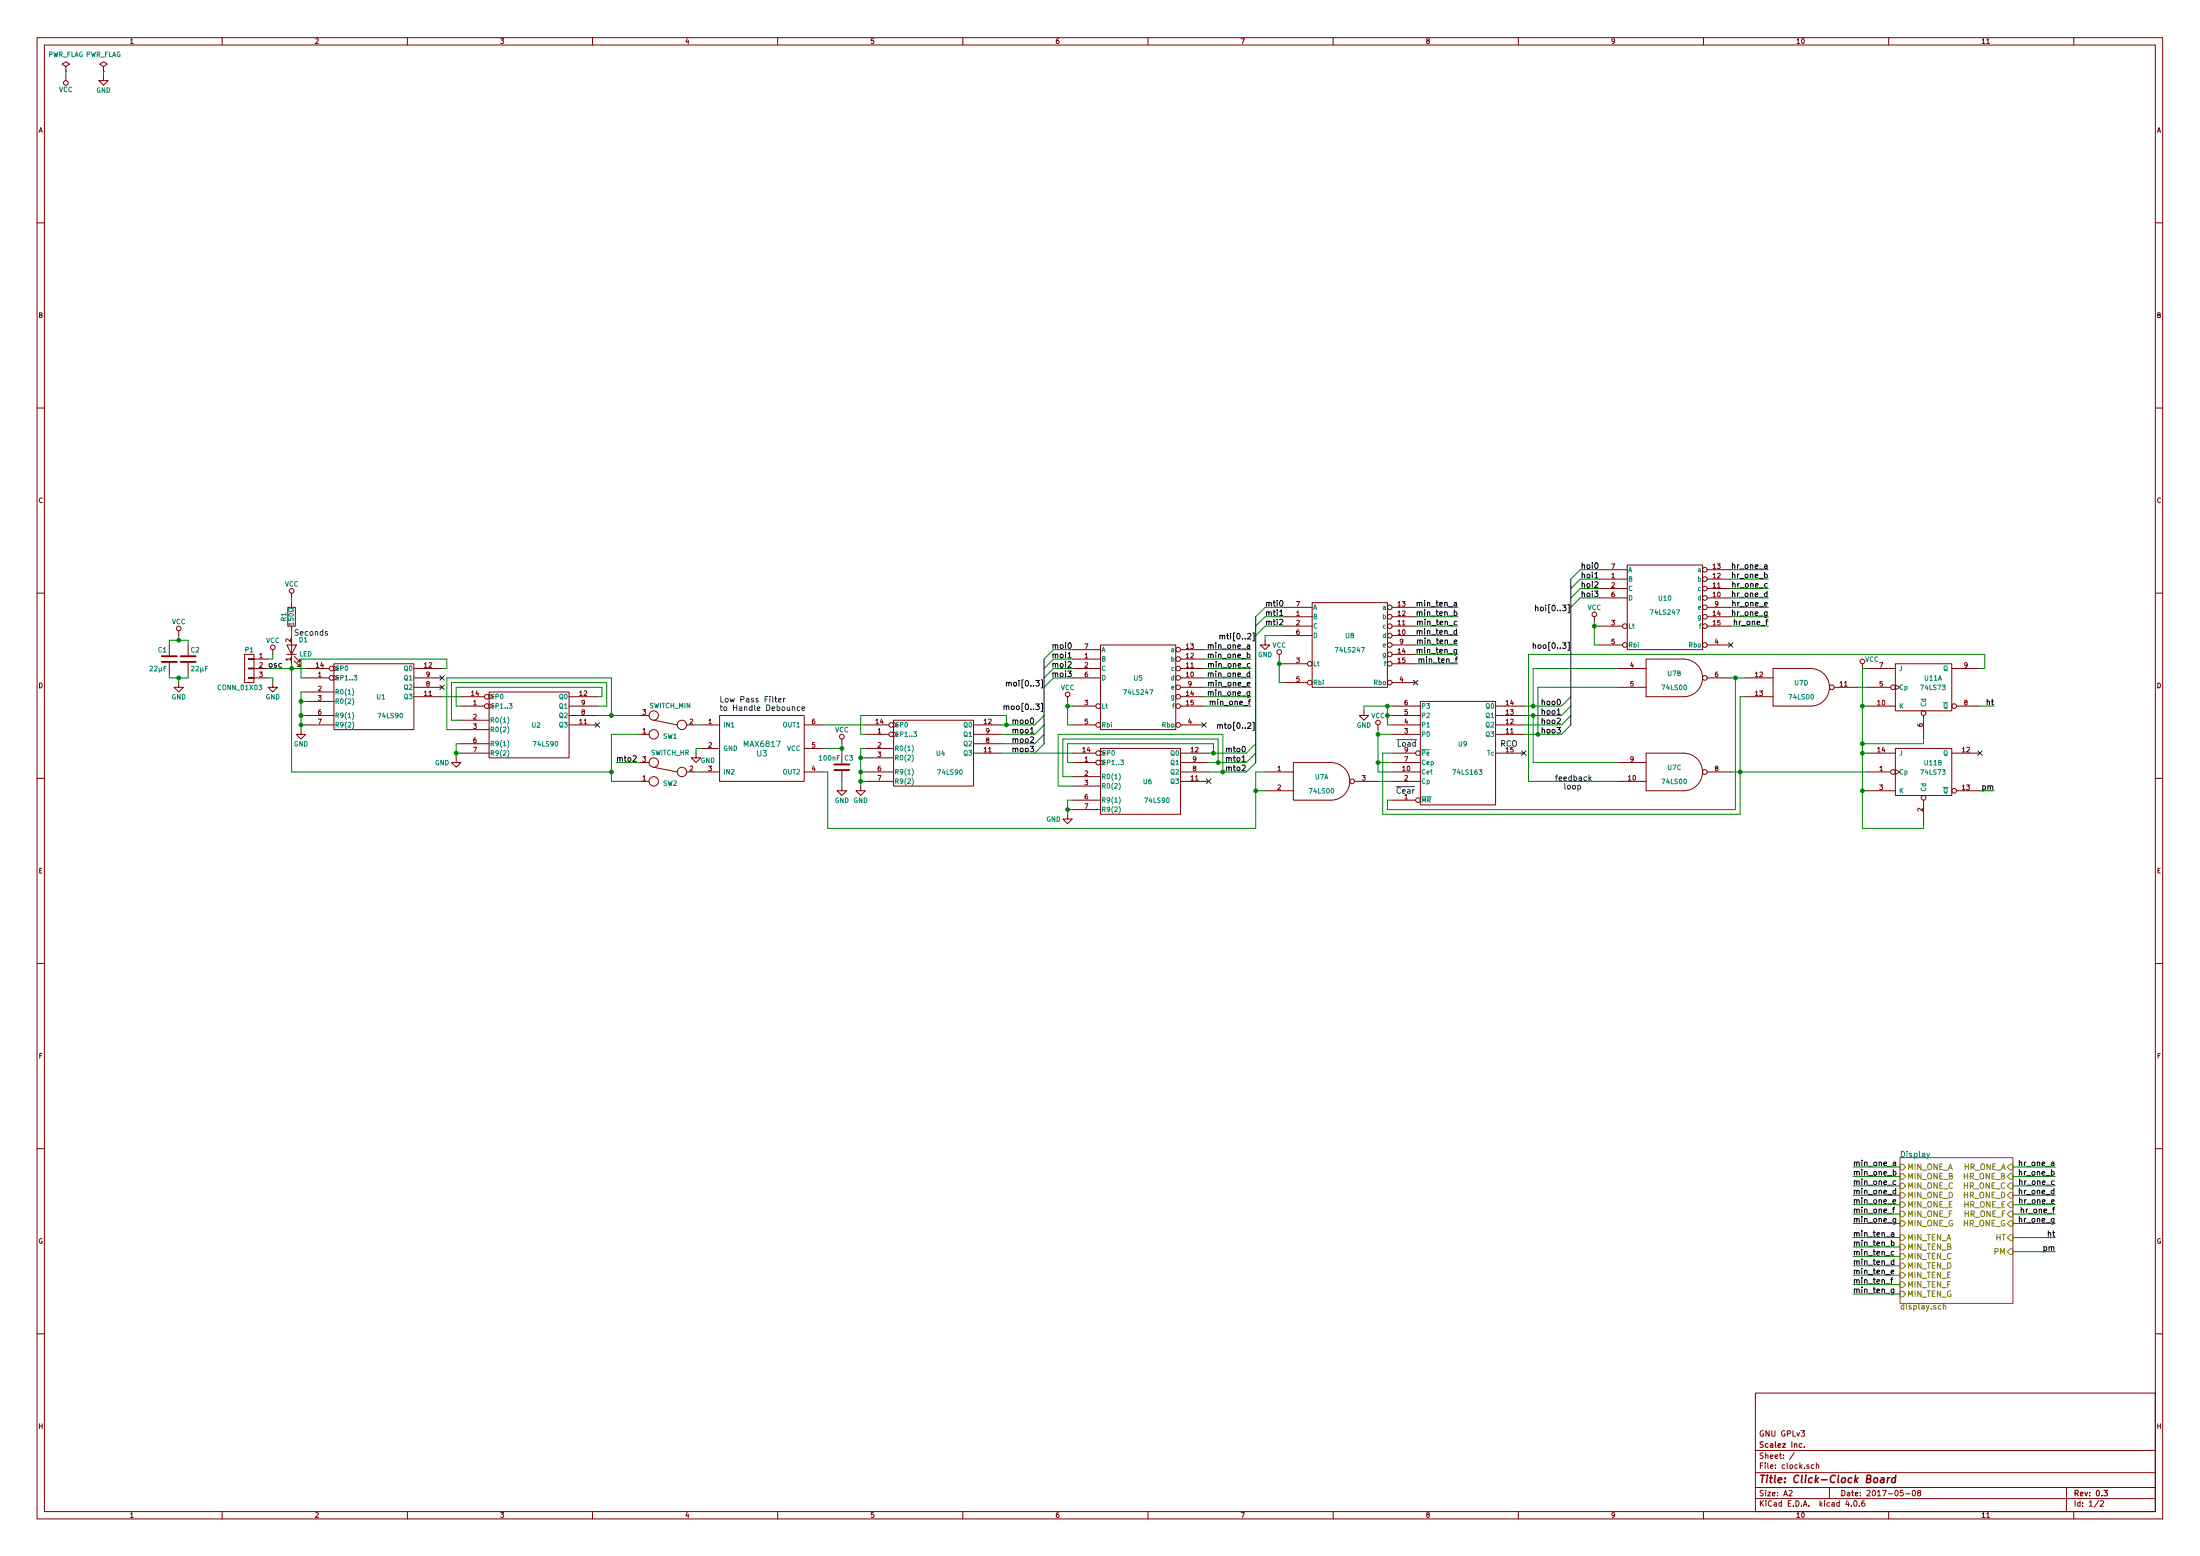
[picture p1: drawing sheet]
EESchema Schematic File Version 2
LIBS:clock-rescue
LIBS:power
LIBS:device
LIBS:transistors
LIBS:conn
LIBS:linear
LIBS:regul
LIBS:74xx
LIBS:cmos4000
LIBS:adc-dac
LIBS:memory
LIBS:xilinx
LIBS:microcontrollers
LIBS:dsp
LIBS:microchip
LIBS:analog_switches
LIBS:motorola
LIBS:texas
LIBS:intel
LIBS:audio
LIBS:interface
LIBS:digital-audio
LIBS:philips
LIBS:display
LIBS:cypress
LIBS:siliconi
LIBS:opto
LIBS:atmel
LIBS:contrib
LIBS:valves
LIBS:clock
LIBS:clock-cache
EELAYER 25 0
EELAYER END
$Descr A2 23386 16535
encoding utf-8
Sheet 1 2
Title "Click-Clock Board"
Date "2017-05-08"
Rev "0.3"
Comp "Scalez Inc."
Comment1 "GNU GPLv3"
Comment2 ""
Comment3 ""
Comment4 ""
$EndDescr
$Comp
L 74LS00 U7
U 1 1
P 14050 8300
F 0 "U7" H 14050 8350 50  0000 C CNN
F 1 "74LS00" H 14050 8200 50  0000 C CNN
F 2 "clock:SOIC-14" H 14050 8300 50  0001 C CNN
F 3 "http://www.ti.com/lit/ds/symlink/sn7400.pdf" H 14050 8300 50  0001 C CNN
F 4 "Texas Instruments" H 14050 8300 60  0001 C CNN "MFG Name"
F 5 "SN74LS00DR" H 14050 8300 60  0001 C CNN "MFG Part Num"
F 6 "296-14873-1-ND" H 14050 8300 60  0001 C CNN "Distrib PN"
F 7 "http://www.digikey.com/product-detail/en/texas-instruments/SN74LS00DR/296-14873-1-ND/562561" H 14050 8300 60  0001 C CNN "Distrib Link"
F 8 "-" H 14050 8300 60  0001 C CNN "Tolerance"
F 9 "http://www.digikey.com/products/en?keywords=74ls00&stock=1" H 14050 8300 60  0001 C CNN "Others"
	1    14050 8300
	1    0    0    -1  
$EndComp
$Comp
L 74LS90-RESCUE-clock U1
U 1 1
P 3950 7400
F 0 "U1" H 4050 7400 50  0000 C CNN
F 1 "74LS90" H 4150 7200 50  0000 C CNN
F 2 "clock:SOIC-14" H 3950 7400 50  0001 C CNN
F 3 "http://www.ti.com/lit/ds/symlink/sn74ls93.pdf" H 3950 7400 50  0001 C CNN
F 4 "Texas Instruments" H 3950 7400 60  0001 C CNN "MFG Name"
F 5 "SN74LS90D" H 3950 7400 60  0001 C CNN "MFG Part Num"
F 6 "296-3746-5-ND" H 3950 7400 60  0001 C CNN "Distrib PN"
F 7 "http://www.digikey.com/product-detail/en/texas-instruments/SN74LS90D/296-3746-5-ND/377741" H 3950 7400 60  0001 C CNN "Distrib Link"
F 8 "-" H 3950 7400 60  0001 C CNN "Tolerance"
F 9 "http://www.digikey.com/products/en?keywords=74ls90&stock=1" H 3950 7400 60  0001 C CNN "Others"
	1    3950 7400
	1    0    0    -1  
$EndComp
$Comp
L 74LS163 U9
U 1 1
P 15500 8000
F 0 "U9" H 15550 8100 50  0000 C CNN
F 1 "74LS163" H 15600 7800 50  0000 C CNN
F 2 "clock:SOIC-16" H 15500 8000 50  0001 C CNN
F 3 "http://www.ti.com/lit/ds/symlink/sn74ls163a.pdf" H 15500 8000 50  0001 C CNN
F 4 "Texas Instruments" H 15500 8000 60  0001 C CNN "MFG Name"
F 5 "SN74LS163ADR" H 15500 8000 60  0001 C CNN "MFG Part Num"
F 6 "296-44704-1-ND" H 15500 8000 60  0001 C CNN "Distrib PN"
F 7 "http://www.digikey.com/product-detail/en/texas-instruments/SN74LS163ADR/296-44704-1-ND/6165048" H 15500 8000 60  0001 C CNN "Distrib Link"
F 8 "-" H 15500 8000 60  0001 C CNN "Tolerance"
F 9 "http://www.digikey.com/products/en?keywords=74ls163&stock=1" H 15500 8000 60  0001 C CNN "Others"
	1    15500 8000
	1    0    0    -1  
$EndComp
$Comp
L 74LS247 U5
U 1 1
P 12100 7300
F 0 "U5" H 12100 7400 50  0000 C CNN
F 1 "74LS247" H 12100 7250 50  0000 C CNN
F 2 "clock:SOIC-16" H 12100 7300 50  0001 C CNN
F 3 "http://www.ti.com/lit/ds/symlink/sn74ls247.pdf" H 12100 7300 50  0001 C CNN
F 4 "Texas Instruments" H 12100 7300 60  0001 C CNN "MFG Name"
F 5 "SN74LS247DR" H 12100 7300 60  0001 C CNN "MFG Part Num"
F 6 "296-38241-1-ND" H 12100 7300 60  0001 C CNN "Distrib PN"
F 7 "http://www.digikey.com/product-detail/en/texas-instruments/SN74LS247DR/296-38241-1-ND/4967446" H 12100 7300 60  0001 C CNN "Distrib Link"
F 8 "-" H 12100 7300 60  0001 C CNN "Tolerance"
F 9 "http://www.digikey.com/products/en?keywords=74ls247&stock=1" H 12100 7300 60  0001 C CNN "Others"
	1    12100 7300
	1    0    0    -1  
$EndComp
NoConn ~ 6350 7700
NoConn ~ 12850 8300
Entry Wire Line
	11000 8000 11100 7900
Entry Wire Line
	11000 7900 11100 7800
Entry Wire Line
	11000 7800 11100 7700
Entry Wire Line
	11000 7700 11100 7600
Entry Wire Line
	13250 8200 13350 8100
Entry Wire Line
	13250 8100 13350 8000
Entry Wire Line
	13250 8000 13350 7900
Entry Wire Line
	16600 7800 16700 7700
Entry Wire Line
	16600 7700 16700 7600
Entry Wire Line
	16600 7600 16700 7500
Entry Wire Line
	16600 7500 16700 7400
NoConn ~ 16200 8000
Text Notes 14850 7930 0    60   ~ 0
~Load
Text Notes 14840 8430 0    60   ~ 0
~Cear
Text Notes 15950 7930 0    60   ~ 0
RCO
$Comp
L VCC #PWR01
U 1 1
P 19800 7100
F 0 "#PWR01" H 19800 6950 50  0001 C CNN
F 1 "VCC" H 19900 7200 50  0000 C CNN
F 2 "" H 19800 7100 50  0000 C CNN
F 3 "" H 19800 7100 50  0000 C CNN
	1    19800 7100
	1    0    0    -1  
$EndComp
NoConn ~ 4700 7200
NoConn ~ 4700 7300
Entry Wire Line
	11100 7300 11200 7200
Entry Wire Line
	11100 7200 11200 7100
Entry Wire Line
	11100 7100 11200 7000
Entry Wire Line
	11100 7000 11200 6900
Text Label 11100 7550 2    60   ~ 0
moo[0..3]
Text Label 11100 7300 2    60   ~ 0
moi[0..3]
NoConn ~ 12800 7700
$Comp
L VCC #PWR02
U 1 1
P 700 800
F 0 "#PWR02" H 700 650 50  0001 C CNN
F 1 "VCC" H 700 950 50  0000 C CNN
F 2 "" H 700 800 50  0000 C CNN
F 3 "" H 700 800 50  0000 C CNN
	1    700  800 
	-1   0    0    1   
$EndComp
$Comp
L PWR_FLAG #FLG03
U 1 1
P 700 750
F 0 "#FLG03" H 700 845 50  0001 C CNN
F 1 "PWR_FLAG" H 700 930 50  0000 C CNN
F 2 "" H 700 750 50  0000 C CNN
F 3 "" H 700 750 50  0000 C CNN
	1    700  750 
	1    0    0    -1  
$EndComp
$Comp
L GND #PWR04
U 1 1
P 1100 800
F 0 "#PWR04" H 1100 550 50  0001 C CNN
F 1 "GND" H 1100 650 50  0000 C CNN
F 2 "" H 1100 800 50  0000 C CNN
F 3 "" H 1100 800 50  0000 C CNN
	1    1100 800 
	1    0    0    -1  
$EndComp
$Comp
L PWR_FLAG #FLG05
U 1 1
P 1100 750
F 0 "#FLG05" H 1100 845 50  0001 C CNN
F 1 "PWR_FLAG" H 1100 930 50  0000 C CNN
F 2 "" H 1100 750 50  0000 C CNN
F 3 "" H 1100 750 50  0000 C CNN
	1    1100 750 
	1    0    0    -1  
$EndComp
Text Label 13350 7750 2    60   ~ 0
mto[0..2]
Text Label 13350 6800 2    60   ~ 0
mti[0..2]
Entry Wire Line
	16700 6450 16800 6350
Entry Wire Line
	16700 6350 16800 6250
Entry Wire Line
	16700 6250 16800 6150
Entry Wire Line
	16700 6150 16800 6050
Text Label 16700 6900 2    60   ~ 0
hoo[0..3]
Text Label 16700 6500 2    60   ~ 0
hoi[0..3]
NoConn ~ 18400 6850
Text Label 13300 6900 2    60   ~ 0
min_one_a
Text Label 13300 7000 2    60   ~ 0
min_one_b
Text Label 13300 7100 2    60   ~ 0
min_one_c
Text Label 13300 7200 2    60   ~ 0
min_one_d
Text Label 13300 7300 2    60   ~ 0
min_one_e
Text Label 13300 7500 2    60   ~ 0
min_one_f
Text Label 13300 7400 2    60   ~ 0
min_one_g
Text Label 21200 8400 2    60   ~ 0
pm
Text Label 15500 6450 2    60   ~ 0
min_ten_a
Text Label 15500 6550 2    60   ~ 0
min_ten_b
Text Label 15500 6650 2    60   ~ 0
min_ten_c
Text Label 15500 6750 2    60   ~ 0
min_ten_d
Text Label 15500 6850 2    60   ~ 0
min_ten_e
Text Label 15500 7050 2    60   ~ 0
min_ten_f
Text Label 15500 6950 2    60   ~ 0
min_ten_g
Text Label 18800 6050 2    60   ~ 0
hr_one_a
Text Label 18800 6150 2    60   ~ 0
hr_one_b
Text Label 18800 6250 2    60   ~ 0
hr_one_c
Text Label 18800 6350 2    60   ~ 0
hr_one_d
Text Label 18800 6450 2    60   ~ 0
hr_one_e
Text Label 18800 6650 2    60   ~ 0
hr_one_f
Text Label 18800 6550 2    60   ~ 0
hr_one_g
Text Label 21200 7500 2    60   ~ 0
ht
Text Label 16600 7500 2    60   ~ 0
hoo0
Text Label 16600 7600 2    60   ~ 0
hoo1
Text Label 16600 7700 2    60   ~ 0
hoo2
Text Label 16600 7800 2    60   ~ 0
hoo3
Text Label 17000 6050 2    60   ~ 0
hoi0
Text Label 17000 6150 2    60   ~ 0
hoi1
Text Label 17000 6250 2    60   ~ 0
hoi2
Text Label 17000 6350 2    60   ~ 0
hoi3
Text Notes 16530 8385 0    60   ~ 0
feedback\n  loop
Text Label 11000 7700 2    60   ~ 0
moo0
Text Label 11000 7800 2    60   ~ 0
moo1
Text Label 11000 7900 2    60   ~ 0
moo2
Text Label 11000 8000 2    60   ~ 0
moo3
Text Label 11400 6900 2    60   ~ 0
moi0
Text Label 11400 7000 2    60   ~ 0
moi1
Text Label 11400 7100 2    60   ~ 0
moi2
Text Label 11400 7200 2    60   ~ 0
moi3
Text Label 13650 6450 2    60   ~ 0
mti0
Text Label 13650 6550 2    60   ~ 0
mti1
Text Label 13650 6650 2    60   ~ 0
mti2
Text Label 13250 8000 2    60   ~ 0
mto0
Text Label 13250 8100 2    60   ~ 0
mto1
Text Label 13250 8200 2    60   ~ 0
mto2
NoConn ~ 21050 8000
Entry Wire Line
	13350 6550 13450 6450
Entry Wire Line
	13350 6650 13450 6550
Entry Wire Line
	13350 6750 13450 6650
NoConn ~ 15050 7250
$Sheet
S 20200 12300 1200 1550
U 5768CBC0
F0 "Display" 60
F1 "display.sch" 60
F2 "MIN_ONE_A" I L 20200 12400 60 
F3 "MIN_ONE_B" I L 20200 12500 60 
F4 "MIN_ONE_C" I L 20200 12600 60 
F5 "MIN_ONE_D" I L 20200 12700 60 
F6 "MIN_ONE_E" I L 20200 12800 60 
F7 "MIN_ONE_F" I L 20200 12900 60 
F8 "MIN_ONE_G" I L 20200 13000 60 
F9 "MIN_TEN_A" I L 20200 13150 60 
F10 "MIN_TEN_B" I L 20200 13250 60 
F11 "MIN_TEN_C" I L 20200 13350 60 
F12 "MIN_TEN_D" I L 20200 13450 60 
F13 "MIN_TEN_E" I L 20200 13550 60 
F14 "MIN_TEN_F" I L 20200 13650 60 
F15 "MIN_TEN_G" I L 20200 13750 60 
F16 "HR_ONE_A" I R 21400 12400 60 
F17 "HR_ONE_B" I R 21400 12500 60 
F18 "HR_ONE_C" I R 21400 12600 60 
F19 "HR_ONE_D" I R 21400 12700 60 
F20 "HR_ONE_E" I R 21400 12800 60 
F21 "HR_ONE_F" I R 21400 12900 60 
F22 "HR_ONE_G" I R 21400 13000 60 
F23 "HT" I R 21400 13150 60 
F24 "PM" I R 21400 13300 60 
$EndSheet
Text Label 19700 12400 0    60   ~ 0
min_one_a
Text Label 19700 12500 0    60   ~ 0
min_one_b
Text Label 19700 12600 0    60   ~ 0
min_one_c
Text Label 19700 12700 0    60   ~ 0
min_one_d
Text Label 19700 12800 0    60   ~ 0
min_one_e
Text Label 19700 12900 0    60   ~ 0
min_one_f
Text Label 19700 13000 0    60   ~ 0
min_one_g
Text Label 19700 13150 0    60   ~ 0
min_ten_a
Text Label 19700 13250 0    60   ~ 0
min_ten_b
Text Label 19700 13350 0    60   ~ 0
min_ten_c
Text Label 19700 13450 0    60   ~ 0
min_ten_d
Text Label 19700 13550 0    60   ~ 0
min_ten_e
Text Label 19700 13650 0    60   ~ 0
min_ten_f
Text Label 19700 13750 0    60   ~ 0
min_ten_g
Text Label 21850 12400 2    60   ~ 0
hr_one_a
Text Label 21850 12500 2    60   ~ 0
hr_one_b
Text Label 21850 12600 2    60   ~ 0
hr_one_c
Text Label 21850 12700 2    60   ~ 0
hr_one_d
Text Label 21850 12800 2    60   ~ 0
hr_one_e
Text Label 21850 12900 2    60   ~ 0
hr_one_f
Text Label 21850 13000 2    60   ~ 0
hr_one_g
Text Label 21850 13150 2    60   ~ 0
ht
Text Label 21850 13300 2    60   ~ 0
pm
Text Notes 7650 7550 0    60   ~ 0
Low Pass Filter\nto Handle Debounce
$Comp
L 74LS73 U11
U 1 1
P 20450 7300
F 0 "U11" H 20550 7400 50  0000 C CNN
F 1 "74LS73" H 20550 7300 50  0000 C CNN
F 2 "clock:SOIC-14" H 20450 7300 50  0001 C CNN
F 3 "http://www.ti.com/lit/ds/symlink/sn74ls73a.pdf" H 20450 7300 50  0001 C CNN
F 4 "Texas Instruments" H 20450 7300 60  0001 C CNN "MFG Name"
F 5 "SN74LS73ADR" H 20450 7300 60  0001 C CNN "MFG Part Num"
F 6 "296-3742-1-ND" H 20450 7300 60  0001 C CNN "Distrib PN"
F 7 "http://www.digikey.com/product-detail/en/texas-instruments/SN74LS73ADR/296-3742-1-ND/405154" H 20450 7300 60  0001 C CNN "Distrib Link"
F 8 "-" H 20450 7300 60  0001 C CNN "Tolerance"
F 9 "http://www.digikey.com/products/en?keywords=74LS73&stock=1" H 20450 7300 60  0001 C CNN "Others"
	1    20450 7300
	1    0    0    -1  
$EndComp
$Comp
L MAX6817 U3
U 1 1
P 8100 7950
F 0 "U3" H 8100 7900 60  0000 C CNN
F 1 "MAX6817" H 8100 8000 60  0000 C CNN
F 2 "TO_SOT_Packages_SMD:SOT-23-6_Handsoldering" H 8100 7950 60  0001 C CNN
F 3 "http://datasheets.maximintegrated.com/en/ds/MAX6816-MAX6818.pdf" H 8100 7950 60  0001 C CNN
F 4 "Maxim" H 8100 7950 60  0001 C CNN "MFG Name"
F 5 "MAX6817EUT+T" H 8100 7950 60  0001 C CNN "MFG Part Num"
F 6 "MAX6817EUT+TCT-ND" H 8100 7950 60  0001 C CNN "Distrib PN"
F 7 "http://www.digikey.com/product-detail/en/maxim-integrated/MAX6817EUT-T/MAX6817EUT-TCT-ND/774156" H 8100 7950 60  0001 C CNN "Distrib Link"
F 8 "-" H 8100 7950 60  0001 C CNN "Tolerance"
F 9 "http://www.digikey.com/products/en?keywords=MAX6817&stock=1" H 8100 7950 60  0001 C CNN "Others"
	1    8100 7950
	1    0    0    -1  
$EndComp
$Comp
L GND #PWR06
U 1 1
P 7400 8000
F 0 "#PWR06" H 7400 7750 50  0001 C CNN
F 1 "GND" H 7525 7925 50  0000 C CNN
F 2 "" H 7400 8000 50  0000 C CNN
F 3 "" H 7400 8000 50  0000 C CNN
	1    7400 8000
	1    0    0    -1  
$EndComp
$Comp
L VCC #PWR07
U 1 1
P 8950 7900
F 0 "#PWR07" H 8950 7750 50  0001 C CNN
F 1 "VCC" H 8950 8050 50  0000 C CNN
F 2 "" H 8950 7900 50  0000 C CNN
F 3 "" H 8950 7900 50  0000 C CNN
	1    8950 7900
	1    0    0    -1  
$EndComp
$Comp
L GND #PWR08
U 1 1
P 11350 8650
F 0 "#PWR08" H 11350 8400 50  0001 C CNN
F 1 "GND" H 11200 8600 50  0000 C CNN
F 2 "" H 11350 8650 50  0000 C CNN
F 3 "" H 11350 8650 50  0000 C CNN
	1    11350 8650
	1    0    0    -1  
$EndComp
$Comp
L VCC #PWR09
U 1 1
P 16950 6600
F 0 "#PWR09" H 16950 6450 50  0001 C CNN
F 1 "VCC" H 16950 6750 50  0000 C CNN
F 2 "" H 16950 6600 50  0000 C CNN
F 3 "" H 16950 6600 50  0000 C CNN
	1    16950 6600
	1    0    0    -1  
$EndComp
$Comp
L VCC #PWR010
U 1 1
P 14650 7750
F 0 "#PWR010" H 14650 7600 50  0001 C CNN
F 1 "VCC" H 14650 7900 50  0000 C CNN
F 2 "" H 14650 7750 50  0000 C CNN
F 3 "" H 14650 7750 50  0000 C CNN
	1    14650 7750
	1    0    0    -1  
$EndComp
$Comp
L VCC #PWR011
U 1 1
P 13600 7000
F 0 "#PWR011" H 13600 6850 50  0001 C CNN
F 1 "VCC" H 13600 7150 50  0000 C CNN
F 2 "" H 13600 7000 50  0000 C CNN
F 3 "" H 13600 7000 50  0000 C CNN
	1    13600 7000
	1    0    0    -1  
$EndComp
$Comp
L VCC #PWR012
U 1 1
P 11350 7450
F 0 "#PWR012" H 11350 7300 50  0001 C CNN
F 1 "VCC" H 11350 7600 50  0000 C CNN
F 2 "" H 11350 7450 50  0000 C CNN
F 3 "" H 11350 7450 50  0000 C CNN
	1    11350 7450
	1    0    0    -1  
$EndComp
$Comp
L GND #PWR013
U 1 1
P 4850 8050
F 0 "#PWR013" H 4850 7800 50  0001 C CNN
F 1 "GND" H 4700 8000 50  0000 C CNN
F 2 "" H 4850 8050 50  0000 C CNN
F 3 "" H 4850 8050 50  0000 C CNN
	1    4850 8050
	1    0    0    -1  
$EndComp
$Comp
L GND #PWR014
U 1 1
P 3200 7750
F 0 "#PWR014" H 3200 7500 50  0001 C CNN
F 1 "GND" H 3200 7600 50  0000 C CNN
F 2 "" H 3200 7750 50  0000 C CNN
F 3 "" H 3200 7750 50  0000 C CNN
	1    3200 7750
	1    0    0    -1  
$EndComp
$Comp
L GND #PWR015
U 1 1
P 9150 8350
F 0 "#PWR015" H 9150 8100 50  0001 C CNN
F 1 "GND" H 9150 8200 50  0000 C CNN
F 2 "" H 9150 8350 50  0000 C CNN
F 3 "" H 9150 8350 50  0000 C CNN
	1    9150 8350
	1    0    0    -1  
$EndComp
$Comp
L GND #PWR016
U 1 1
P 14500 7550
F 0 "#PWR016" H 14500 7300 50  0001 C CNN
F 1 "GND" H 14500 7400 50  0000 C CNN
F 2 "" H 14500 7550 50  0000 C CNN
F 3 "" H 14500 7550 50  0000 C CNN
	1    14500 7550
	1    0    0    -1  
$EndComp
$Comp
L C C3
U 1 1
P 8950 8150
F 0 "C3" H 8975 8250 50  0000 L CNN
F 1 "100nF" H 8700 8250 50  0000 L CNN
F 2 "Capacitors_SMD:C_0805_HandSoldering" H 8988 8000 50  0001 C CNN
F 3 "https://product.tdk.com/info/en/catalog/datasheets/mlcc_commercial_soft_en.pdf" H 8950 8150 50  0001 C CNN
F 4 "TDK" H 8950 8150 60  0001 C CNN "MFG Name"
F 5 "C2012X7T2E104K125AE" H 8950 8150 60  0001 C CNN "MFG Part Num"
F 6 "445-8883-1-ND" H 8950 8150 60  0001 C CNN "Distrib PN"
F 7 "http://www.digikey.com/product-detail/en/tdk-corporation/C2012X7T2E104K125AE/445-8883-1-ND/3283672" H 8950 8150 60  0001 C CNN "Distrib Link"
F 8 "10%" H 8950 8150 60  0001 C CNN "Tolerance"
F 9 "http://www.digikey.com/products/en/capacitors/ceramic-capacitors/60?k=&pkeyword=&pv3=3&pv3=2&pv14=34&pv14=4&pv14=9&pv14=20&pv14=22&pv14=32&pv14=38&pv14=2&pv14=14&pv14=18&FV=ffe0003c%2C340028%2C400006%2C1f140000&mnonly=0&newproducts=0&ColumnSort=0&page=1&quantity=0&ptm=0&fid=0&pageSize=500" H 8950 8150 60  0001 C CNN "Others"
	1    8950 8150
	1    0    0    -1  
$EndComp
$Comp
L GND #PWR017
U 1 1
P 8950 8350
F 0 "#PWR017" H 8950 8100 50  0001 C CNN
F 1 "GND" H 8950 8200 50  0000 C CNN
F 2 "" H 8950 8350 50  0000 C CNN
F 3 "" H 8950 8350 50  0000 C CNN
	1    8950 8350
	1    0    0    -1  
$EndComp
$Comp
L LED D1
U 1 1
P 3100 6900
F 0 "D1" V 3200 6775 50  0000 C CNN
F 1 "LED" V 3050 6750 50  0000 C CNN
F 2 "LEDs:LED_0805" H 3100 6900 50  0001 C CNN
F 3 "http://optoelectronics.liteon.com/upload/download/DS22-2000-109/S_110_LTST-C171KRKT.pdf" H 3100 6900 50  0001 C CNN
F 4 "Lite-On" V 3100 6900 60  0001 C CNN "MFG Name"
F 5 "LTST-C171KRKT" V 3100 6900 60  0001 C CNN "MFG Part Num"
F 6 "160-1427-1-ND" V 3100 6900 60  0001 C CNN "Distrib PN"
F 7 "http://www.digikey.com/product-detail/en/lite-on-inc/LTST-C171KRKT/160-1427-1-ND/386800" V 3100 6900 60  0001 C CNN "Distrib Link"
F 8 "-" V 3100 6900 60  0001 C CNN "Tolerance"
F 9 "http://www.digikey.com/products/en/optoelectronics/led-indication-discrete/105?k=&pkeyword=&pv1989=0&pv37=1&pv1843=2&pv16=6&FV=ffe00069&mnonly=0&newproducts=0&ColumnSort=0&page=1&quantity=0&ptm=0&fid=0&pageSize=500" V 3100 6900 60  0001 C CNN "Others"
	1    3100 6900
	0    -1   -1   0   
$EndComp
$Comp
L R R1
U 1 1
P 3100 6550
F 0 "R1" V 3180 6550 50  0000 C CNN
F 1 "150Ω" V 3100 6550 50  0000 C CNN
F 2 "Resistors_SMD:R_0805_HandSoldering" V 3030 6550 50  0001 C CNN
F 3 "https://www.seielect.com/Catalog/SEI-RMCF_RMCP.pdf" H 3100 6550 50  0001 C CNN
F 4 "Stackpole Electronics" V 3100 6550 60  0001 C CNN "MFG Name"
F 5 "RMCF0805JT150R" V 3100 6550 60  0001 C CNN "MFG Part Num"
F 6 "RMCF0805JT150RCT-ND" V 3100 6550 60  0001 C CNN "Distrib PN"
F 7 "http://www.digikey.com/product-detail/en/stackpole-electronics-inc/RMCF0805JT150R/RMCF0805JT150RCT-ND/1942541" V 3100 6550 60  0001 C CNN "Distrib Link"
F 8 "5%" V 3100 6550 60  0001 C CNN "Tolerance"
F 9 "http://www.digikey.com/products/en/resistors/chip-resistor-surface-mount/52?k=&pkeyword=&pv16=6&FV=ffe00034%2C400bb&mnonly=0&newproducts=0&ColumnSort=0&page=1&quantity=0&ptm=0&fid=0&pageSize=500" V 3100 6550 60  0001 C CNN "Others"
	1    3100 6550
	-1   0    0    1   
$EndComp
$Comp
L CONN_01X03 P1
U 1 1
P 2650 7100
F 0 "P1" H 2650 7300 50  0000 C CNN
F 1 "CONN_01X03" H 2750 6900 50  0000 C CNN
F 2 "Pin_Headers:Pin_Header_Angled_1x03" H 2650 7100 50  0001 C CNN
F 3 "http://www.molex.com/pdm_docs/sd/705530002_sd.pdf" H 2650 7100 50  0001 C CNN
F 4 "Molex" H 2650 7100 60  0001 C CNN "MFG Name"
F 5 "0705530002" H 2650 7100 60  0001 C CNN "MFG Part Num"
F 6 "WM4901-ND" H 2650 7100 60  0001 C CNN "Distrib PN"
F 7 "http://www.digikey.com/product-detail/en/molex-llc/0705530002/WM4901-ND/114955" H 2650 7100 60  0001 C CNN "Distrib Link"
F 8 "-" H 2650 7100 60  0001 C CNN "Tolerance"
F 9 "-" H 2650 7100 60  0001 C CNN "Others"
	1    2650 7100
	-1   0    0    -1  
$EndComp
$Comp
L VCC #PWR018
U 1 1
P 3100 6350
F 0 "#PWR018" H 3100 6200 50  0001 C CNN
F 1 "VCC" H 3100 6500 50  0000 C CNN
F 2 "" H 3100 6350 50  0000 C CNN
F 3 "" H 3100 6350 50  0000 C CNN
	1    3100 6350
	1    0    0    -1  
$EndComp
$Comp
L GND #PWR019
U 1 1
P 2900 7250
F 0 "#PWR019" H 2900 7000 50  0001 C CNN
F 1 "GND" H 2900 7100 50  0000 C CNN
F 2 "" H 2900 7250 50  0000 C CNN
F 3 "" H 2900 7250 50  0000 C CNN
	1    2900 7250
	1    0    0    -1  
$EndComp
Text Label 2850 7100 0    60   ~ 0
osc
$Comp
L Switch_SPDT SW1
U 1 1
P 7100 7700
F 0 "SW1" H 7075 7825 50  0000 C CNN
F 1 "SWITCH_MIN" H 7075 7500 50  0000 C CNN
F 2 "clock:SWITCH_SPDT" H 7100 7700 50  0001 C CNN
F 3 "http://media.digikey.com/pdf/Data%20Sheets/NKK%20PDFs/AB_Series.pdf" H 7100 7700 50  0001 C CNN
F 4 "NKK Switches" H 7100 7700 60  0001 C CNN "MFG Name"
F 5 "AB15AP-FA" H 7100 7700 60  0001 C CNN "MFG Part Num"
F 6 "360-2706-ND" H 7100 7700 60  0001 C CNN "Distrib PN"
F 7 "http://www.digikey.com/product-detail/en/nkk-switches/AB15AP-FA/360-2706-ND/1058527" H 7100 7700 60  0001 C CNN "Distrib Link"
F 8 "-" H 7100 7700 60  0001 C CNN "Tolerance"
F 9 "-" H 7100 7700 60  0001 C CNN "Others"
	1    7100 7700
	-1   0    0    1   
$EndComp
Text Label 6550 8100 0    60   ~ 0
mto2
$Comp
L VCC #PWR020
U 1 1
P 2900 6950
F 0 "#PWR020" H 2900 6800 50  0001 C CNN
F 1 "VCC" H 2900 7100 50  0000 C CNN
F 2 "" H 2900 6950 50  0000 C CNN
F 3 "" H 2900 6950 50  0000 C CNN
	1    2900 6950
	1    0    0    -1  
$EndComp
$Comp
L C C1
U 1 1
P 1800 7000
F 0 "C1" H 1825 7100 50  0000 L CNN
F 1 "22μF" H 1825 6900 50  0000 L CNN
F 2 "Capacitors_SMD:C_0805_HandSoldering" H 1838 6850 50  0001 C CNN
F 3 "https://product.tdk.com/info/en/catalog/spec/mlccspec_commercial_general_midvoltage_en.pdf" H 1800 7000 50  0001 C CNN
F 4 "TDK" H 1800 7000 60  0001 C CNN "MFG Name"
F 5 "C2012X6S0J226M085AC" H 1800 7000 60  0001 C CNN "MFG Part Num"
F 6 "445-14469-1-ND" H 1800 7000 60  0001 C CNN "Distrib PN"
F 7 "http://www.digikey.com/product-detail/en/tdk-corporation/C2012X6S0J226M085AC/445-14469-1-ND/3956135" H 1800 7000 60  0001 C CNN "Distrib Link"
F 8 "20%" H 1800 7000 60  0001 C CNN "Tolerance"
F 9 "http://www.digikey.com/products/en/capacitors/ceramic-capacitors/60?k=&pkeyword=&pv1501=7&pv1501=101&FV=1437e4%2C340080%2C340082%2C34008b%2C34009f%2C3400a1%2C3400aa%2C3400b7%2C3400ba%2C3400d3%2C3400d6%2C3400e7%2C340208%2C340223%2C340043%2C34005b%2C400006%2C1f140000%2Cffe0003c%2C380014%2C380016%2C380022%2C380004%2C380009&mnonly=0&newproducts=0&ColumnSort=0&page=1&quantity=0&ptm=0&fid=0&pageSize=500" H 1800 7000 60  0001 C CNN "Others"
	1    1800 7000
	-1   0    0    -1  
$EndComp
$Comp
L VCC #PWR021
U 1 1
P 1900 6750
F 0 "#PWR021" H 1900 6600 50  0001 C CNN
F 1 "VCC" H 1900 6900 50  0000 C CNN
F 2 "" H 1900 6750 50  0000 C CNN
F 3 "" H 1900 6750 50  0000 C CNN
	1    1900 6750
	1    0    0    -1  
$EndComp
$Comp
L GND #PWR022
U 1 1
P 1900 7250
F 0 "#PWR022" H 1900 7000 50  0001 C CNN
F 1 "GND" H 1900 7100 50  0000 C CNN
F 2 "" H 1900 7250 50  0000 C CNN
F 3 "" H 1900 7250 50  0000 C CNN
	1    1900 7250
	1    0    0    -1  
$EndComp
Text Notes 3125 6750 0    60   ~ 0
Seconds
$Comp
L C C2
U 1 1
P 2000 7000
F 0 "C2" H 2025 7100 50  0000 L CNN
F 1 "22μF" H 2025 6900 50  0000 L CNN
F 2 "Capacitors_SMD:C_0805_HandSoldering" H 2038 6850 50  0001 C CNN
F 3 "https://product.tdk.com/info/en/catalog/spec/mlccspec_commercial_general_midvoltage_en.pdf" H 2000 7000 50  0001 C CNN
F 4 "TDK" H 2000 7000 60  0001 C CNN "MFG Name"
F 5 "C2012X6S0J226M085AC" H 2000 7000 60  0001 C CNN "MFG Part Num"
F 6 "445-14469-1-ND" H 2000 7000 60  0001 C CNN "Distrib PN"
F 7 "http://www.digikey.com/product-detail/en/tdk-corporation/C2012X6S0J226M085AC/445-14469-1-ND/3956135" H 2000 7000 60  0001 C CNN "Distrib Link"
F 8 "20%" H 2000 7000 60  0001 C CNN "Tolerance"
F 9 "http://www.digikey.com/products/en/capacitors/ceramic-capacitors/60?k=&pkeyword=&pv1501=7&pv1501=101&FV=1437e4%2C340080%2C340082%2C34008b%2C34009f%2C3400a1%2C3400aa%2C3400b7%2C3400ba%2C3400d3%2C3400d6%2C3400e7%2C340208%2C340223%2C340043%2C34005b%2C400006%2C1f140000%2Cffe0003c%2C380014%2C380016%2C380022%2C380004%2C380009&mnonly=0&newproducts=0&ColumnSort=0&page=1&quantity=0&ptm=0&fid=0&pageSize=500" H 2000 7000 60  0001 C CNN "Others"
	1    2000 7000
	1    0    0    -1  
$EndComp
$Comp
L 74LS90-RESCUE-clock U2
U 1 1
P 5600 7700
F 0 "U2" H 5700 7700 50  0000 C CNN
F 1 "74LS90" H 5800 7500 50  0000 C CNN
F 2 "clock:SOIC-14" H 5600 7700 50  0001 C CNN
F 3 "http://www.ti.com/lit/ds/symlink/sn74ls93.pdf" H 5600 7700 50  0001 C CNN
F 4 "Texas Instruments" H 5600 7700 60  0001 C CNN "MFG Name"
F 5 "SN74LS90D" H 5600 7700 60  0001 C CNN "MFG Part Num"
F 6 "296-3746-5-ND" H 5600 7700 60  0001 C CNN "Distrib PN"
F 7 "http://www.digikey.com/product-detail/en/texas-instruments/SN74LS90D/296-3746-5-ND/377741" H 5600 7700 60  0001 C CNN "Distrib Link"
F 8 "-" H 5600 7700 60  0001 C CNN "Tolerance"
F 9 "http://www.digikey.com/products/en?keywords=74ls90&stock=1" H 5600 7700 60  0001 C CNN "Others"
	1    5600 7700
	1    0    0    -1  
$EndComp
$Comp
L 74LS90-RESCUE-clock U4
U 1 1
P 9900 8000
F 0 "U4" H 10000 8000 50  0000 C CNN
F 1 "74LS90" H 10100 7800 50  0000 C CNN
F 2 "clock:SOIC-14" H 9900 8000 50  0001 C CNN
F 3 "http://www.ti.com/lit/ds/symlink/sn74ls93.pdf" H 9900 8000 50  0001 C CNN
F 4 "Texas Instruments" H 9900 8000 60  0001 C CNN "MFG Name"
F 5 "SN74LS90D" H 9900 8000 60  0001 C CNN "MFG Part Num"
F 6 "296-3746-5-ND" H 9900 8000 60  0001 C CNN "Distrib PN"
F 7 "http://www.digikey.com/product-detail/en/texas-instruments/SN74LS90D/296-3746-5-ND/377741" H 9900 8000 60  0001 C CNN "Distrib Link"
F 8 "-" H 9900 8000 60  0001 C CNN "Tolerance"
F 9 "http://www.digikey.com/products/en?keywords=74ls90&stock=1" H 9900 8000 60  0001 C CNN "Others"
	1    9900 8000
	1    0    0    -1  
$EndComp
$Comp
L 74LS90-RESCUE-clock U6
U 1 1
P 12100 8300
F 0 "U6" H 12200 8300 50  0000 C CNN
F 1 "74LS90" H 12300 8100 50  0000 C CNN
F 2 "clock:SOIC-14" H 12100 8300 50  0001 C CNN
F 3 "http://www.ti.com/lit/ds/symlink/sn74ls93.pdf" H 12100 8300 50  0001 C CNN
F 4 "Texas Instruments" H 12100 8300 60  0001 C CNN "MFG Name"
F 5 "SN74LS90D" H 12100 8300 60  0001 C CNN "MFG Part Num"
F 6 "296-3746-5-ND" H 12100 8300 60  0001 C CNN "Distrib PN"
F 7 "http://www.digikey.com/product-detail/en/texas-instruments/SN74LS90D/296-3746-5-ND/377741" H 12100 8300 60  0001 C CNN "Distrib Link"
F 8 "-" H 12100 8300 60  0001 C CNN "Tolerance"
F 9 "http://www.digikey.com/products/en?keywords=74ls90&stock=1" H 12100 8300 60  0001 C CNN "Others"
	1    12100 8300
	1    0    0    -1  
$EndComp
$Comp
L 74LS247 U8
U 1 1
P 14350 6850
F 0 "U8" H 14350 6950 50  0000 C CNN
F 1 "74LS247" H 14350 6800 50  0000 C CNN
F 2 "clock:SOIC-16" H 14350 6850 50  0001 C CNN
F 3 "http://www.ti.com/lit/ds/symlink/sn74ls247.pdf" H 14350 6850 50  0001 C CNN
F 4 "Texas Instruments" H 14350 6850 60  0001 C CNN "MFG Name"
F 5 "SN74LS247DR" H 14350 6850 60  0001 C CNN "MFG Part Num"
F 6 "296-38241-1-ND" H 14350 6850 60  0001 C CNN "Distrib PN"
F 7 "http://www.digikey.com/product-detail/en/texas-instruments/SN74LS247DR/296-38241-1-ND/4967446" H 14350 6850 60  0001 C CNN "Distrib Link"
F 8 "-" H 14350 6850 60  0001 C CNN "Tolerance"
F 9 "http://www.digikey.com/products/en?keywords=74ls247&stock=1" H 14350 6850 60  0001 C CNN "Others"
	1    14350 6850
	1    0    0    -1  
$EndComp
$Comp
L 74LS247 U10
U 1 1
P 17700 6450
F 0 "U10" H 17700 6550 50  0000 C CNN
F 1 "74LS247" H 17700 6400 50  0000 C CNN
F 2 "clock:SOIC-16" H 17700 6450 50  0001 C CNN
F 3 "http://www.ti.com/lit/ds/symlink/sn74ls247.pdf" H 17700 6450 50  0001 C CNN
F 4 "Texas Instruments" H 17700 6450 60  0001 C CNN "MFG Name"
F 5 "SN74LS247DR" H 17700 6450 60  0001 C CNN "MFG Part Num"
F 6 "296-38241-1-ND" H 17700 6450 60  0001 C CNN "Distrib PN"
F 7 "http://www.digikey.com/product-detail/en/texas-instruments/SN74LS247DR/296-38241-1-ND/4967446" H 17700 6450 60  0001 C CNN "Distrib Link"
F 8 "-" H 17700 6450 60  0001 C CNN "Tolerance"
F 9 "http://www.digikey.com/products/en?keywords=74ls247&stock=1" H 17700 6450 60  0001 C CNN "Others"
	1    17700 6450
	1    0    0    -1  
$EndComp
$Comp
L 74LS00 U7
U 3 1
P 17800 8200
F 0 "U7" H 17800 8250 50  0000 C CNN
F 1 "74LS00" H 17800 8100 50  0000 C CNN
F 2 "clock:SOIC-14" H 17800 8200 50  0001 C CNN
F 3 "http://www.ti.com/lit/ds/symlink/sn7400.pdf" H 17800 8200 50  0001 C CNN
F 4 "Texas Instruments" H 17800 8200 60  0001 C CNN "MFG Name"
F 5 "SN74LS00DR" H 17800 8200 60  0001 C CNN "MFG Part Num"
F 6 "296-14873-1-ND" H 17800 8200 60  0001 C CNN "Distrib PN"
F 7 "http://www.digikey.com/product-detail/en/texas-instruments/SN74LS00DR/296-14873-1-ND/562561" H 17800 8200 60  0001 C CNN "Distrib Link"
F 8 "-" H 17800 8200 60  0001 C CNN "Tolerance"
F 9 "http://www.digikey.com/products/en?keywords=74ls00&stock=1" H 17800 8200 60  0001 C CNN "Others"
	3    17800 8200
	1    0    0    -1  
$EndComp
$Comp
L 74LS00 U7
U 2 1
P 17800 7200
F 0 "U7" H 17800 7250 50  0000 C CNN
F 1 "74LS00" H 17800 7100 50  0000 C CNN
F 2 "clock:SOIC-14" H 17800 7200 50  0001 C CNN
F 3 "http://www.ti.com/lit/ds/symlink/sn7400.pdf" H 17800 7200 50  0001 C CNN
F 4 "Texas Instruments" H 17800 7200 60  0001 C CNN "MFG Name"
F 5 "SN74LS00DR" H 17800 7200 60  0001 C CNN "MFG Part Num"
F 6 "296-14873-1-ND" H 17800 7200 60  0001 C CNN "Distrib PN"
F 7 "http://www.digikey.com/product-detail/en/texas-instruments/SN74LS00DR/296-14873-1-ND/562561" H 17800 7200 60  0001 C CNN "Distrib Link"
F 8 "-" H 17800 7200 60  0001 C CNN "Tolerance"
F 9 "http://www.digikey.com/products/en?keywords=74ls00&stock=1" H 17800 7200 60  0001 C CNN "Others"
	2    17800 7200
	1    0    0    -1  
$EndComp
$Comp
L 74LS00 U7
U 4 1
P 19150 7300
F 0 "U7" H 19150 7350 50  0000 C CNN
F 1 "74LS00" H 19150 7200 50  0000 C CNN
F 2 "clock:SOIC-14" H 19150 7300 50  0001 C CNN
F 3 "http://www.ti.com/lit/ds/symlink/sn7400.pdf" H 19150 7300 50  0001 C CNN
F 4 "Texas Instruments" H 19150 7300 60  0001 C CNN "MFG Name"
F 5 "SN74LS00DR" H 19150 7300 60  0001 C CNN "MFG Part Num"
F 6 "296-14873-1-ND" H 19150 7300 60  0001 C CNN "Distrib PN"
F 7 "http://www.digikey.com/product-detail/en/texas-instruments/SN74LS00DR/296-14873-1-ND/562561" H 19150 7300 60  0001 C CNN "Distrib Link"
F 8 "-" H 19150 7300 60  0001 C CNN "Tolerance"
F 9 "http://www.digikey.com/products/en?keywords=74ls00&stock=1" H 19150 7300 60  0001 C CNN "Others"
	4    19150 7300
	1    0    0    -1  
$EndComp
$Comp
L 74LS73 U11
U 2 1
P 20450 8200
F 0 "U11" H 20550 8300 50  0000 C CNN
F 1 "74LS73" H 20550 8200 50  0000 C CNN
F 2 "clock:SOIC-14" H 20450 8200 50  0001 C CNN
F 3 "http://www.ti.com/lit/ds/symlink/sn74ls73a.pdf" H 20450 8200 50  0001 C CNN
F 4 "Texas Instruments" H 20450 8200 60  0001 C CNN "MFG Name"
F 5 "SN74LS73ADR" H 20450 8200 60  0001 C CNN "MFG Part Num"
F 6 "296-3742-1-ND" H 20450 8200 60  0001 C CNN "Distrib PN"
F 7 "http://www.digikey.com/product-detail/en/texas-instruments/SN74LS73ADR/296-3742-1-ND/405154" H 20450 8200 60  0001 C CNN "Distrib Link"
F 8 "-" H 20450 8200 60  0001 C CNN "Tolerance"
F 9 "http://www.digikey.com/products/en?keywords=74LS73&stock=1" H 20450 8200 60  0001 C CNN "Others"
	2    20450 8200
	1    0    0    -1  
$EndComp
$Comp
L Switch_SPDT SW2
U 1 1
P 7100 8200
F 0 "SW2" H 7075 8325 50  0000 C CNN
F 1 "SWITCH_HR" H 7075 8000 50  0000 C CNN
F 2 "clock:SWITCH_SPDT" H 7100 8200 50  0001 C CNN
F 3 "http://media.digikey.com/pdf/Data%20Sheets/NKK%20PDFs/AB_Series.pdf" H 7100 8200 50  0001 C CNN
F 4 "NKK Switches" H 7100 8200 60  0001 C CNN "MFG Name"
F 5 "AB15AP-FA" H 7100 8200 60  0001 C CNN "MFG Part Num"
F 6 "360-2706-ND" H 7100 8200 60  0001 C CNN "Distrib PN"
F 7 "http://www.digikey.com/product-detail/en/nkk-switches/AB15AP-FA/360-2706-ND/1058527" H 7100 8200 60  0001 C CNN "Distrib Link"
F 8 "-" H 7100 8200 60  0001 C CNN "Tolerance"
F 9 "-" H 7100 8200 60  0001 C CNN "Others"
	1    7100 8200
	-1   0    0    1   
$EndComp
$Comp
L GND #PWR023
U 1 1
P 13450 6800
F 0 "#PWR023" H 13450 6550 50  0001 C CNN
F 1 "GND" H 13450 6650 50  0000 C CNN
F 2 "" H 13450 6800 50  0000 C CNN
F 3 "" H 13450 6800 50  0000 C CNN
	1    13450 6800
	1    0    0    -1  
$EndComp
Wire Wire Line
	13450 6750 13450 6800
Wire Wire Line
	13650 6750 13450 6750
Wire Wire Line
	18400 6650 18800 6650
Wire Wire Line
	18400 6550 18800 6550
Wire Wire Line
	18400 6450 18800 6450
Wire Wire Line
	18400 6350 18800 6350
Wire Wire Line
	18400 6250 18800 6250
Wire Wire Line
	18400 6150 18800 6150
Wire Wire Line
	18400 6050 18800 6050
Wire Wire Line
	12800 7500 13300 7500
Wire Wire Line
	12800 7400 13300 7400
Wire Wire Line
	12800 7300 13300 7300
Wire Wire Line
	12800 7200 13300 7200
Wire Wire Line
	12800 7100 13300 7100
Wire Wire Line
	12800 7000 13300 7000
Wire Wire Line
	12800 6900 13300 6900
Wire Wire Line
	15050 7050 15500 7050
Wire Wire Line
	15050 6950 15500 6950
Wire Wire Line
	15050 6850 15500 6850
Wire Wire Line
	15050 6750 15500 6750
Wire Wire Line
	15050 6650 15500 6650
Wire Wire Line
	15050 6550 15500 6550
Wire Wire Line
	15050 6450 15500 6450
Connection ~ 1900 7200
Wire Wire Line
	1900 7250 1900 7200
Connection ~ 1900 6800
Wire Wire Line
	1900 6750 1900 6800
Wire Wire Line
	2000 7200 2000 7150
Wire Wire Line
	1800 7200 2000 7200
Wire Wire Line
	1800 7150 1800 7200
Wire Wire Line
	1800 6800 1800 6850
Wire Wire Line
	1800 6800 2000 6800
Wire Wire Line
	2000 6800 2000 6850
Wire Wire Line
	6800 8100 6550 8100
Wire Wire Line
	12850 8200 13250 8200
Connection ~ 6500 8200
Wire Wire Line
	6500 8300 6800 8300
Wire Wire Line
	7400 8200 7450 8200
Wire Wire Line
	3100 8200 6500 8200
Connection ~ 13350 8400
Wire Wire Line
	2900 7000 2900 6950
Wire Wire Line
	2850 7000 2900 7000
Wire Wire Line
	2900 7200 2850 7200
Wire Wire Line
	2900 7250 2900 7200
Wire Wire Line
	3100 6350 3100 6400
Wire Wire Line
	3100 6750 3100 6700
Wire Wire Line
	3100 7050 3100 8200
Connection ~ 8950 7950
Wire Wire Line
	8750 7950 8950 7950
Wire Wire Line
	8950 7900 8950 8000
Wire Wire Line
	8950 8350 8950 8300
Connection ~ 11350 7500
Connection ~ 13600 7050
Connection ~ 14650 7800
Wire Wire Line
	14500 7500 14500 7550
Connection ~ 16950 6650
Wire Wire Line
	8750 7700 9200 7700
Wire Wire Line
	6500 7800 6500 8300
Wire Wire Line
	7400 7950 7450 7950
Wire Wire Line
	7400 8000 7400 7950
Wire Wire Line
	7450 7700 7400 7700
Wire Wire Line
	6500 7800 6800 7800
Wire Wire Line
	4750 7200 6500 7200
Wire Wire Line
	21050 8400 21200 8400
Connection ~ 11350 8600
Wire Wire Line
	13350 8800 8800 8800
Connection ~ 3100 7100
Connection ~ 9150 8300
Connection ~ 4850 8000
Connection ~ 3200 7700
Wire Wire Line
	21400 13300 21850 13300
Wire Wire Line
	21850 13150 21400 13150
Wire Wire Line
	21850 13000 21400 13000
Wire Wire Line
	21850 12900 21400 12900
Wire Wire Line
	21850 12800 21400 12800
Wire Wire Line
	21850 12700 21400 12700
Wire Wire Line
	21850 12600 21400 12600
Wire Wire Line
	21850 12500 21400 12500
Wire Wire Line
	21850 12400 21400 12400
Wire Wire Line
	19700 13750 20200 13750
Wire Wire Line
	19700 13650 20200 13650
Wire Wire Line
	19700 13550 20200 13550
Wire Wire Line
	19700 13450 20200 13450
Wire Wire Line
	19700 13350 20200 13350
Wire Wire Line
	19700 13250 20200 13250
Wire Wire Line
	19700 13150 20200 13150
Wire Wire Line
	19700 13000 20200 13000
Wire Wire Line
	19700 12900 20200 12900
Wire Wire Line
	19700 12800 20200 12800
Wire Wire Line
	19700 12700 20200 12700
Wire Wire Line
	19700 12600 20200 12600
Wire Wire Line
	19700 12500 20200 12500
Wire Wire Line
	19700 12400 20200 12400
Wire Wire Line
	21100 7100 21100 6950
Wire Wire Line
	21050 7100 21100 7100
Wire Wire Line
	13600 7250 13650 7250
Wire Wire Line
	13450 6650 13650 6650
Wire Wire Line
	13450 6550 13650 6550
Wire Wire Line
	13450 6450 13650 6450
Wire Wire Line
	1100 800  1100 750 
Wire Wire Line
	700  800  700  750 
Wire Wire Line
	14800 8300 14650 8300
Wire Wire Line
	13350 8400 13450 8400
Wire Wire Line
	13350 8200 13350 8800
Wire Wire Line
	13450 8200 13350 8200
Wire Wire Line
	21100 6950 16250 6950
Wire Wire Line
	21050 7500 21200 7500
Connection ~ 14750 7500
Wire Wire Line
	14750 7700 14800 7700
Connection ~ 18500 8200
Wire Wire Line
	18400 8200 19850 8200
Wire Wire Line
	18500 7400 18500 8650
Wire Wire Line
	18450 8600 18450 7200
Connection ~ 19800 8000
Connection ~ 19800 7900
Connection ~ 18450 7200
Wire Wire Line
	18400 7200 18550 7200
Wire Wire Line
	11400 6900 11200 6900
Wire Wire Line
	11400 7100 11200 7100
Wire Wire Line
	11400 7200 11200 7200
Wire Wire Line
	6450 7500 6350 7500
Wire Wire Line
	6400 7400 6350 7400
Connection ~ 19800 7500
Wire Wire Line
	19800 7900 20450 7900
Wire Wire Line
	20450 7900 20450 7850
Connection ~ 19800 8400
Wire Wire Line
	19800 8800 20450 8800
Wire Wire Line
	20450 8800 20450 8750
Wire Wire Line
	21050 8000 21050 8000
Wire Wire Line
	19800 8000 19850 8000
Wire Wire Line
	19800 8400 19850 8400
Wire Wire Line
	19800 7500 19850 7500
Wire Wire Line
	19800 7100 19800 8800
Wire Wire Line
	19800 7100 19850 7100
Wire Wire Line
	19750 7300 19850 7300
Wire Wire Line
	17200 8300 16250 8300
Wire Wire Line
	16300 8100 17200 8100
Wire Wire Line
	16300 7100 17200 7100
Wire Bus Line
	16700 6150 16700 7700
Connection ~ 16300 7600
Wire Wire Line
	18450 8600 14750 8600
Wire Wire Line
	14750 8600 14750 8500
Wire Wire Line
	14750 8500 14800 8500
Wire Wire Line
	14700 8000 14800 8000
Wire Wire Line
	16200 7600 16600 7600
Connection ~ 14650 8100
Wire Wire Line
	14650 8200 14800 8200
Wire Wire Line
	14650 7800 14800 7800
Wire Wire Line
	14650 7750 14650 8200
Wire Wire Line
	14650 8100 14800 8100
Connection ~ 14750 7600
Wire Wire Line
	14750 7600 14800 7600
Wire Wire Line
	14500 7500 14800 7500
Wire Wire Line
	14750 7500 14750 7700
Wire Bus Line
	13350 6550 13350 8100
Connection ~ 13000 8200
Wire Wire Line
	11350 8500 11350 8650
Wire Wire Line
	13000 7800 13000 8200
Wire Wire Line
	11250 7800 13000 7800
Wire Wire Line
	11250 8350 11250 7800
Wire Wire Line
	12850 8100 13250 8100
Wire Wire Line
	11300 7850 12950 7850
Wire Wire Line
	11300 8250 11300 7850
Wire Wire Line
	10650 7900 11000 7900
Wire Wire Line
	2850 7100 3250 7100
Wire Wire Line
	4700 7400 4900 7400
Connection ~ 6500 7600
Wire Wire Line
	10650 8000 11400 8000
Wire Wire Line
	12850 8000 13250 8000
Wire Wire Line
	11350 8100 11350 7900
Wire Wire Line
	11400 8100 11350 8100
Wire Wire Line
	10650 7700 11000 7700
Wire Wire Line
	9150 7600 9150 7800
Wire Wire Line
	9150 7800 9200 7800
Wire Wire Line
	4750 7100 4700 7100
Wire Wire Line
	4750 7000 4750 7100
Wire Wire Line
	3200 7000 4750 7000
Wire Wire Line
	3200 7200 3200 7000
Wire Wire Line
	3250 7200 3200 7200
Wire Wire Line
	4850 7900 4850 8050
Wire Wire Line
	4850 7500 4900 7500
Wire Wire Line
	6400 7300 6400 7400
Wire Wire Line
	4850 7300 6400 7300
Wire Wire Line
	4850 7300 4850 7500
Wire Wire Line
	6350 7600 6800 7600
Wire Wire Line
	6500 7200 6500 7600
Wire Wire Line
	4750 7750 4750 7200
Wire Wire Line
	6450 7250 6450 7500
Wire Wire Line
	4800 7250 6450 7250
Wire Wire Line
	4800 7650 4800 7250
Connection ~ 9150 8200
Connection ~ 9150 8050
Wire Wire Line
	9150 7950 9150 8350
Wire Wire Line
	11250 8350 11400 8350
Wire Wire Line
	11400 8500 11350 8500
Wire Wire Line
	11350 8600 11400 8600
Wire Wire Line
	11300 8250 11400 8250
Wire Wire Line
	9200 8050 9150 8050
Wire Wire Line
	9150 8200 9200 8200
Wire Wire Line
	9150 8300 9200 8300
Wire Wire Line
	9200 7950 9150 7950
Wire Wire Line
	4750 7750 4900 7750
Wire Wire Line
	4900 7900 4850 7900
Wire Wire Line
	4850 8000 4900 8000
Wire Wire Line
	4900 7650 4800 7650
Connection ~ 3200 7600
Wire Wire Line
	3200 7600 3250 7600
Connection ~ 3200 7450
Wire Wire Line
	3200 7700 3250 7700
Wire Wire Line
	3200 7450 3250 7450
Wire Wire Line
	3200 7350 3200 7750
Wire Wire Line
	3250 7350 3200 7350
Wire Wire Line
	11400 7000 11200 7000
Wire Bus Line
	11100 7000 11100 7900
Wire Wire Line
	11400 7500 11350 7500
Wire Wire Line
	11350 7450 11350 7700
Wire Wire Line
	11350 7700 11400 7700
Wire Wire Line
	13650 7050 13600 7050
Wire Wire Line
	13600 7000 13600 7250
Wire Wire Line
	17000 6050 16800 6050
Wire Wire Line
	17000 6150 16800 6150
Wire Wire Line
	17000 6250 16800 6250
Wire Wire Line
	17000 6350 16800 6350
Wire Wire Line
	17000 6650 16950 6650
Wire Wire Line
	16950 6600 16950 6850
Wire Wire Line
	16950 6850 17000 6850
Wire Wire Line
	12900 7900 12900 8000
Wire Wire Line
	11350 7900 12900 7900
Connection ~ 12900 8000
Wire Wire Line
	12950 7850 12950 8100
Connection ~ 12950 8100
Wire Wire Line
	10650 7800 11000 7800
Wire Wire Line
	9150 7600 10700 7600
Wire Wire Line
	10700 7600 10700 7700
Connection ~ 10700 7700
Wire Wire Line
	16300 7500 16300 7100
Wire Wire Line
	14700 8650 14700 8000
Wire Wire Line
	18500 8650 14700 8650
Wire Wire Line
	16300 7600 16300 8100
Wire Wire Line
	16600 7700 16200 7700
Wire Wire Line
	16200 7800 16600 7800
Wire Wire Line
	16250 8300 16250 6950
Wire Wire Line
	16350 7300 17200 7300
Wire Wire Line
	16200 7500 16600 7500
Connection ~ 16300 7500
Wire Wire Line
	16350 7300 16350 7800
Connection ~ 16350 7800
Wire Wire Line
	18500 7400 18550 7400
Wire Wire Line
	8750 8200 8800 8200
Wire Wire Line
	8800 8200 8800 8800
$EndSCHEMATC
